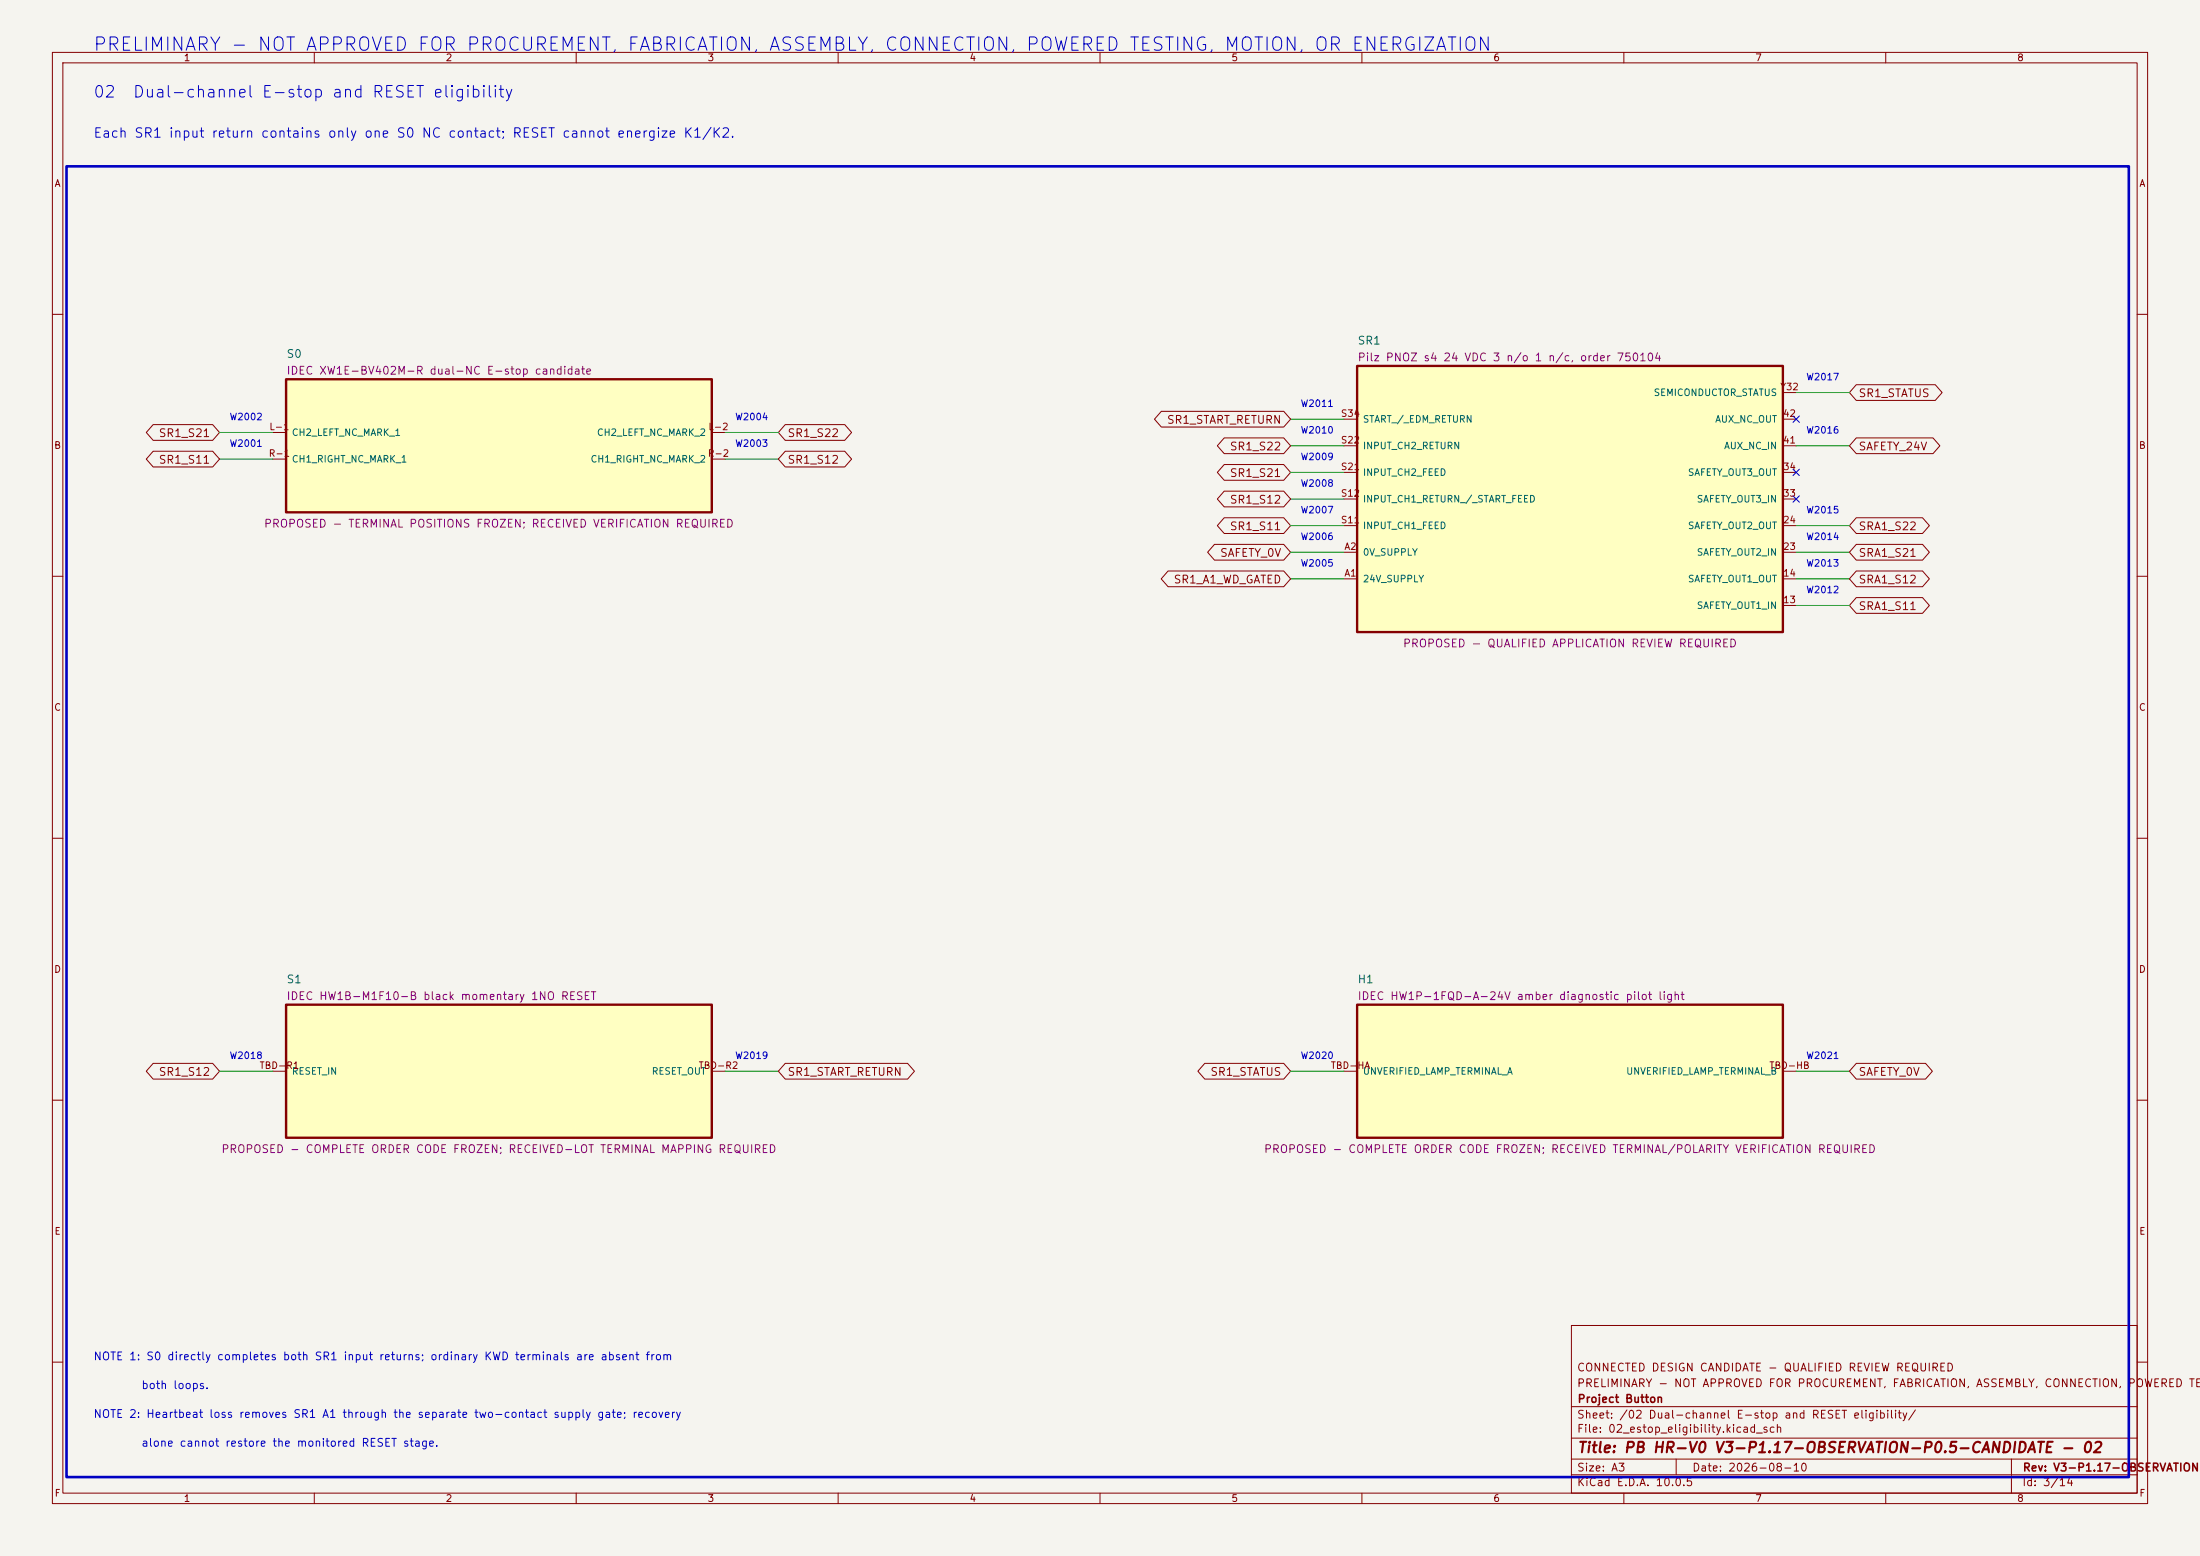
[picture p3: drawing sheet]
(kicad_sch
 (version 20250114) (generator "eeschema") (generator_version "10.0") (paper "A3")
 (title_block (title "PB HR-V0 V3-P1.17-OBSERVATION-P0.5-CANDIDATE - 02") (date "2026-08-10") (rev "V3-P1.17-OBSERVATION-P0.5-CANDIDATE")
  (company "Project Button") (comment 1 "PRELIMINARY - NOT APPROVED FOR PROCUREMENT, FABRICATION, ASSEMBLY, CONNECTION, POWERED TESTING, MOTION, OR ENERGIZATION") (comment 2 "CONNECTED DESIGN CANDIDATE - QUALIFIED REVIEW REQUIRED"))
 (lib_symbols (symbol "PBV3:S0"
   (pin_names (offset 1.016)) (exclude_from_sim no) (in_bom yes) (on_board yes)
   (property "Reference" "S0" (at -40.64 -16.70 0) (effects (font (size 1.50 1.50)) (justify left bottom)))
   (property "Value" "IDEC XW1E-BV402M-R dual-NC E-stop candidate" (at 0.00 0.00 0) (effects (font (size 1.50 1.50)) (hide yes)))
   (property "Footprint" "" (at 0.00 0.00 0) (effects (font (size 1.50 1.50)) (hide yes)))
   (property "Datasheet" "https://www.idec.com/en-us/switches-indicator-lights/switches-pushbuttons/emergency-stop-switches/xw-22mm-estop/xw1e-bv402m-r" (at 0.00 0.00 0) (effects (font (size 1.50 1.50)) (hide yes)))
   (property "Description" "Candidate is documented as 40 mm mushroom, turn/pull reset, 2NC, screw terminal and terminal cover. With TOP up in the manufacturer bottom view, project channel 1 is the right NC pair marked 1-2 and channel 2 is the left NC pair marked 1-2. R-/L- prefixes are project-unique KiCad designators, not extra manufacturer markings. Verify orientation, markings and both positively opening NC channels on the received device before wiring." (at 0.00 0.00 0) (effects (font (size 1.50 1.50)) (hide yes)))
   (property "Status" "PROPOSED - TERMINAL POSITIONS FROZEN; RECEIVED VERIFICATION REQUIRED" (at 0.00 15.70 0) (effects (font (size 1.50 1.50)) (justify bottom)))
   (property "Evidence" "IDEC XW product page plus XW-Indicator-Datasheet terminal arrangement, rechecked 2026-08-06; exact received device still requires bottom-view and continuity verification." (at 0.00 0.00 0) (effects (font (size 1.50 1.50)) (hide yes)))
   (property "Display" "IDEC XW1E-BV402M-R dual-NC E-stop candidate" (at -40.64 -13.50 0) (effects (font (size 1.50 1.50)) (justify left bottom)))
   (symbol "S0_0_1"
    (rectangle (start -40.64 -12.70) (end 40.64 12.70) (stroke (width 0.45) (type solid)) (fill (type background))))
   (symbol "S0_1_1" (pin passive line (at -43.18 -2.54 0) (length 2.54) (name "CH1 RIGHT NC MARK 1" (effects (font (size 1.27 1.27)))) (number "R-1" (effects (font (size 1.27 1.27))))) (pin passive line (at -43.18 2.54 0) (length 2.54) (name "CH2 LEFT NC MARK 1" (effects (font (size 1.27 1.27)))) (number "L-1" (effects (font (size 1.27 1.27))))) (pin passive line (at 43.18 -2.54 180) (length 2.54) (name "CH1 RIGHT NC MARK 2" (effects (font (size 1.27 1.27)))) (number "R-2" (effects (font (size 1.27 1.27))))) (pin passive line (at 43.18 2.54 180) (length 2.54) (name "CH2 LEFT NC MARK 2" (effects (font (size 1.27 1.27)))) (number "L-2" (effects (font (size 1.27 1.27))))))
   (embedded_fonts no))
(symbol "PBV3:SR1"
   (pin_names (offset 1.016)) (exclude_from_sim no) (in_bom yes) (on_board yes)
   (property "Reference" "SR1" (at -40.64 -29.40 0) (effects (font (size 1.50 1.50)) (justify left bottom)))
   (property "Value" "Pilz PNOZ s4 24 VDC 3 n/o 1 n/c, order 750104" (at 0.00 0.00 0) (effects (font (size 1.50 1.50)) (hide yes)))
   (property "Footprint" "" (at 0.00 0.00 0) (effects (font (size 1.50 1.50)) (hide yes)))
   (property "Datasheet" "https://www.pilz.com/en-INT/eshop/product/750104" (at 0.00 0.00 0) (effects (font (size 1.50 1.50)) (hide yes)))
   (property "Description" "First-stage E-stop eligibility relay. Mode: short-cross detection plus monitored start on falling edge; seal and inspect selector with power removed." (at 0.00 0.00 0) (effects (font (size 1.50 1.50)) (hide yes)))
   (property "Status" "PROPOSED - QUALIFIED APPLICATION REVIEW REQUIRED" (at 0.00 28.40 0) (effects (font (size 1.50 1.50)) (justify bottom)))
   (property "Evidence" "Pilz operating manual 21396-EN-23; PDF metadata 2026-06-17; portal file 2026-06-22; SHA-256 4B6E4768CEFAEDAF54F006347D32A8A04964B59A16F3616D8AC43698D3626BB4; terminals and timing rechecked 2026-08-08." (at 0.00 0.00 0) (effects (font (size 1.50 1.50)) (hide yes)))
   (property "Display" "Pilz PNOZ s4 24 VDC 3 n/o 1 n/c, order 750104" (at -40.64 -26.20 0) (effects (font (size 1.50 1.50)) (justify left bottom)))
   (symbol "SR1_0_1"
    (rectangle (start -40.64 -25.40) (end 40.64 25.40) (stroke (width 0.45) (type solid)) (fill (type background))))
   (symbol "SR1_1_1" (pin passive line (at -43.18 -15.24 0) (length 2.54) (name "24V SUPPLY" (effects (font (size 1.27 1.27)))) (number "A1" (effects (font (size 1.27 1.27))))) (pin passive line (at -43.18 -10.16 0) (length 2.54) (name "0V SUPPLY" (effects (font (size 1.27 1.27)))) (number "A2" (effects (font (size 1.27 1.27))))) (pin passive line (at -43.18 -5.08 0) (length 2.54) (name "INPUT CH1 FEED" (effects (font (size 1.27 1.27)))) (number "S11" (effects (font (size 1.27 1.27))))) (pin passive line (at -43.18 0.00 0) (length 2.54) (name "INPUT CH1 RETURN / START FEED" (effects (font (size 1.27 1.27)))) (number "S12" (effects (font (size 1.27 1.27))))) (pin passive line (at -43.18 5.08 0) (length 2.54) (name "INPUT CH2 FEED" (effects (font (size 1.27 1.27)))) (number "S21" (effects (font (size 1.27 1.27))))) (pin passive line (at -43.18 10.16 0) (length 2.54) (name "INPUT CH2 RETURN" (effects (font (size 1.27 1.27)))) (number "S22" (effects (font (size 1.27 1.27))))) (pin passive line (at -43.18 15.24 0) (length 2.54) (name "START / EDM RETURN" (effects (font (size 1.27 1.27)))) (number "S34" (effects (font (size 1.27 1.27))))) (pin passive line (at 43.18 -20.32 180) (length 2.54) (name "SAFETY OUT1 IN" (effects (font (size 1.27 1.27)))) (number "13" (effects (font (size 1.27 1.27))))) (pin passive line (at 43.18 -15.24 180) (length 2.54) (name "SAFETY OUT1 OUT" (effects (font (size 1.27 1.27)))) (number "14" (effects (font (size 1.27 1.27))))) (pin passive line (at 43.18 -10.16 180) (length 2.54) (name "SAFETY OUT2 IN" (effects (font (size 1.27 1.27)))) (number "23" (effects (font (size 1.27 1.27))))) (pin passive line (at 43.18 -5.08 180) (length 2.54) (name "SAFETY OUT2 OUT" (effects (font (size 1.27 1.27)))) (number "24" (effects (font (size 1.27 1.27))))) (pin passive line (at 43.18 0.00 180) (length 2.54) (name "SAFETY OUT3 IN" (effects (font (size 1.27 1.27)))) (number "33" (effects (font (size 1.27 1.27))))) (pin passive line (at 43.18 5.08 180) (length 2.54) (name "SAFETY OUT3 OUT" (effects (font (size 1.27 1.27)))) (number "34" (effects (font (size 1.27 1.27))))) (pin passive line (at 43.18 10.16 180) (length 2.54) (name "AUX NC IN" (effects (font (size 1.27 1.27)))) (number "41" (effects (font (size 1.27 1.27))))) (pin passive line (at 43.18 15.24 180) (length 2.54) (name "AUX NC OUT" (effects (font (size 1.27 1.27)))) (number "42" (effects (font (size 1.27 1.27))))) (pin passive line (at 43.18 20.32 180) (length 2.54) (name "SEMICONDUCTOR STATUS" (effects (font (size 1.27 1.27)))) (number "Y32" (effects (font (size 1.27 1.27))))))
   (embedded_fonts no))
(symbol "PBV3:S1"
   (pin_names (offset 1.016)) (exclude_from_sim no) (in_bom yes) (on_board yes)
   (property "Reference" "S1" (at -40.64 -16.70 0) (effects (font (size 1.50 1.50)) (justify left bottom)))
   (property "Value" "IDEC HW1B-M1F10-B black momentary 1NO RESET" (at 0.00 0.00 0) (effects (font (size 1.50 1.50)) (hide yes)))
   (property "Footprint" "" (at 0.00 0.00 0) (effects (font (size 1.50 1.50)) (hide yes)))
   (property "Datasheet" "https://www.idec.com/en-us/switches-indicator-lights/switches-pushbuttons/pushbuttons-pilot-lights/hw-22mm-heavy-duty/hw1b-m1f10-b" (at 0.00 0.00 0) (effects (font (size 1.50 1.50)) (hide yes)))
   (property "Description" "Exact black flush momentary 1NO screw-terminal complete assembly is frozen for RESET. IDEC states that old and redesigned HW assemblies can ship under the same complete order code during the transition that began 2026-06-15, and the live product-page BOM returned no component detail on 2026-08-07. Do not copy legacy or push-in terminal numbers. The panel shall carry the explicit RESET legend and remain outside the swept envelope. Record the received design, underside orientation, molded terminal marks and released/pressed continuity before replacing either TBD terminal." (at 0.00 0.00 0) (effects (font (size 1.50 1.50)) (hide yes)))
   (property "Status" "PROPOSED - COMPLETE ORDER CODE FROZEN; RECEIVED-LOT TERMINAL MAPPING REQUIRED" (at 0.00 15.70 0) (effects (font (size 1.50 1.50)) (justify bottom)))
   (property "Evidence" "IDEC US product page and HW Series Catalog_Screw dated 2026-07-23 plus IDEC HW specification-change notice dated 2026-07-14; live page/BOM rechecked 2026-08-07." (at 0.00 0.00 0) (effects (font (size 1.50 1.50)) (hide yes)))
   (property "Display" "IDEC HW1B-M1F10-B black momentary 1NO RESET" (at -40.64 -13.50 0) (effects (font (size 1.50 1.50)) (justify left bottom)))
   (symbol "S1_0_1"
    (rectangle (start -40.64 -12.70) (end 40.64 12.70) (stroke (width 0.45) (type solid)) (fill (type background))))
   (symbol "S1_1_1" (pin passive line (at -43.18 0.00 0) (length 2.54) (name "RESET IN" (effects (font (size 1.27 1.27)))) (number "TBD-R1" (effects (font (size 1.27 1.27))))) (pin passive line (at 43.18 0.00 180) (length 2.54) (name "RESET OUT" (effects (font (size 1.27 1.27)))) (number "TBD-R2" (effects (font (size 1.27 1.27))))))
   (embedded_fonts no))
(symbol "PBV3:H1"
   (pin_names (offset 1.016)) (exclude_from_sim no) (in_bom yes) (on_board yes)
   (property "Reference" "H1" (at -40.64 -16.70 0) (effects (font (size 1.50 1.50)) (justify left bottom)))
   (property "Value" "IDEC HW1P-1FQD-A-24V amber diagnostic pilot light" (at 0.00 0.00 0) (effects (font (size 1.50 1.50)) (hide yes)))
   (property "Footprint" "" (at 0.00 0.00 0) (effects (font (size 1.50 1.50)) (hide yes)))
   (property "Datasheet" "https://www.idec.com/en-us/switches-indicator-lights/switches-pushbuttons/22mm-25mm-30mm-switches/hw-22mm-heavy-duty/hw1p-1fqd-a-24v" (at 0.00 0.00 0) (effects (font (size 1.50 1.50)) (hide yes)))
   (property "Description" "Exact amber round flush 22 mm pilot-light complete assembly is frozen. The current IDEC page identifies a black plastic bezel, screw terminals and 24 VAC/DC illumination, but no received terminal marking, orientation, internal circuit or polarity result is recorded. TBD-HA/TBD-HB are project placeholders, not manufacturer markings. Label H1 RESET STAGE READY - DIAGNOSTIC ONLY / NO MOTION AUTHORITY. Do not call it SAFE or ARMED and assign no safety credit. Execute docs/hr-v0-h1-receiving-p0.1.md before replacing placeholders or wiring the lamp." (at 0.00 0.00 0) (effects (font (size 1.50 1.50)) (hide yes)))
   (property "Status" "PROPOSED - COMPLETE ORDER CODE FROZEN; RECEIVED TERMINAL/POLARITY VERIFICATION REQUIRED" (at 0.00 15.70 0) (effects (font (size 1.50 1.50)) (justify bottom)))
   (property "Evidence" "IDEC USA current product page and HW Series Catalog_Screw dated 2026-07-23; product page rechecked 2026-08-07. Received terminal identity, internal circuit, polarity/current, brightness and legend acceptance remain open." (at 0.00 0.00 0) (effects (font (size 1.50 1.50)) (hide yes)))
   (property "Display" "IDEC HW1P-1FQD-A-24V amber diagnostic pilot light" (at -40.64 -13.50 0) (effects (font (size 1.50 1.50)) (justify left bottom)))
   (symbol "H1_0_1"
    (rectangle (start -40.64 -12.70) (end 40.64 12.70) (stroke (width 0.45) (type solid)) (fill (type background))))
   (symbol "H1_1_1" (pin passive line (at -43.18 0.00 0) (length 2.54) (name "UNVERIFIED LAMP TERMINAL A" (effects (font (size 1.27 1.27)))) (number "TBD-HA" (effects (font (size 1.27 1.27))))) (pin passive line (at 43.18 0.00 180) (length 2.54) (name "UNVERIFIED LAMP TERMINAL B" (effects (font (size 1.27 1.27)))) (number "TBD-HB" (effects (font (size 1.27 1.27))))))
   (embedded_fonts no)))
 (text "PRELIMINARY - NOT APPROVED FOR PROCUREMENT, FABRICATION, ASSEMBLY, CONNECTION, POWERED TESTING, MOTION, OR ENERGIZATION" (exclude_from_sim no) (at 17.78 10.16 0) (effects (font (size 2.54 2.54)) (justify left bottom))) (text "02  Dual-channel E-stop and RESET eligibility" (exclude_from_sim no) (at 17.78 19.05 0) (effects (font (size 2.20 2.20)) (justify left bottom))) (text "Each SR1 input return contains only one S0 NC contact; RESET cannot energize K1/K2." (exclude_from_sim no) (at 17.78 26.67 0) (effects (font (size 1.80 1.80)) (justify left bottom))) (rectangle (start 12.70 31.75) (end 406.40 281.94) (stroke (width 0.50) (type solid)) (fill (type none))) (wire (pts (xy 52.07 87.63) (xy 41.91 87.63)) (stroke (width 0) (type default)))
(global_label "SR1_S11" (shape bidirectional) (at 41.91 87.63 180) (fields_autoplaced yes) (effects (font (size 1.50 1.50)) (justify right))
    (property "Intersheetrefs" "${INTERSHEET_REFS}" (at 41.91 90.17 0) (effects (font (size 1.27 1.27)) (hide yes))))
(text "W2001" (exclude_from_sim no) (at 46.99 85.63 0) (effects (font (size 1.27 1.27)) (justify bottom)))
(wire (pts (xy 52.07 82.55) (xy 41.91 82.55)) (stroke (width 0) (type default)))
(global_label "SR1_S21" (shape bidirectional) (at 41.91 82.55 180) (fields_autoplaced yes) (effects (font (size 1.50 1.50)) (justify right))
    (property "Intersheetrefs" "${INTERSHEET_REFS}" (at 41.91 85.09 0) (effects (font (size 1.27 1.27)) (hide yes))))
(text "W2002" (exclude_from_sim no) (at 46.99 80.55 0) (effects (font (size 1.27 1.27)) (justify bottom)))
(wire (pts (xy 138.43 87.63) (xy 148.59 87.63)) (stroke (width 0) (type default)))
(global_label "SR1_S12" (shape bidirectional) (at 148.59 87.63 0) (fields_autoplaced yes) (effects (font (size 1.50 1.50)) (justify left))
    (property "Intersheetrefs" "${INTERSHEET_REFS}" (at 148.59 90.17 0) (effects (font (size 1.27 1.27)) (hide yes))))
(text "W2003" (exclude_from_sim no) (at 143.51 85.63 0) (effects (font (size 1.27 1.27)) (justify bottom)))
(wire (pts (xy 138.43 82.55) (xy 148.59 82.55)) (stroke (width 0) (type default)))
(global_label "SR1_S22" (shape bidirectional) (at 148.59 82.55 0) (fields_autoplaced yes) (effects (font (size 1.50 1.50)) (justify left))
    (property "Intersheetrefs" "${INTERSHEET_REFS}" (at 148.59 85.09 0) (effects (font (size 1.27 1.27)) (hide yes))))
(text "W2004" (exclude_from_sim no) (at 143.51 80.55 0) (effects (font (size 1.27 1.27)) (justify bottom))) (wire (pts (xy 256.54 110.49) (xy 246.38 110.49)) (stroke (width 0) (type default)))
(global_label "SR1_A1_WD_GATED" (shape bidirectional) (at 246.38 110.49 180) (fields_autoplaced yes) (effects (font (size 1.50 1.50)) (justify right))
    (property "Intersheetrefs" "${INTERSHEET_REFS}" (at 246.38 113.03 0) (effects (font (size 1.27 1.27)) (hide yes))))
(text "W2005" (exclude_from_sim no) (at 251.46 108.49 0) (effects (font (size 1.27 1.27)) (justify bottom)))
(wire (pts (xy 256.54 105.41) (xy 246.38 105.41)) (stroke (width 0) (type default)))
(global_label "SAFETY_0V" (shape bidirectional) (at 246.38 105.41 180) (fields_autoplaced yes) (effects (font (size 1.50 1.50)) (justify right))
    (property "Intersheetrefs" "${INTERSHEET_REFS}" (at 246.38 107.95 0) (effects (font (size 1.27 1.27)) (hide yes))))
(text "W2006" (exclude_from_sim no) (at 251.46 103.41 0) (effects (font (size 1.27 1.27)) (justify bottom)))
(wire (pts (xy 256.54 100.33) (xy 246.38 100.33)) (stroke (width 0) (type default)))
(global_label "SR1_S11" (shape bidirectional) (at 246.38 100.33 180) (fields_autoplaced yes) (effects (font (size 1.50 1.50)) (justify right))
    (property "Intersheetrefs" "${INTERSHEET_REFS}" (at 246.38 102.87 0) (effects (font (size 1.27 1.27)) (hide yes))))
(text "W2007" (exclude_from_sim no) (at 251.46 98.33 0) (effects (font (size 1.27 1.27)) (justify bottom)))
(wire (pts (xy 256.54 95.25) (xy 246.38 95.25)) (stroke (width 0) (type default)))
(global_label "SR1_S12" (shape bidirectional) (at 246.38 95.25 180) (fields_autoplaced yes) (effects (font (size 1.50 1.50)) (justify right))
    (property "Intersheetrefs" "${INTERSHEET_REFS}" (at 246.38 97.79 0) (effects (font (size 1.27 1.27)) (hide yes))))
(text "W2008" (exclude_from_sim no) (at 251.46 93.25 0) (effects (font (size 1.27 1.27)) (justify bottom)))
(wire (pts (xy 256.54 90.17) (xy 246.38 90.17)) (stroke (width 0) (type default)))
(global_label "SR1_S21" (shape bidirectional) (at 246.38 90.17 180) (fields_autoplaced yes) (effects (font (size 1.50 1.50)) (justify right))
    (property "Intersheetrefs" "${INTERSHEET_REFS}" (at 246.38 92.71 0) (effects (font (size 1.27 1.27)) (hide yes))))
(text "W2009" (exclude_from_sim no) (at 251.46 88.17 0) (effects (font (size 1.27 1.27)) (justify bottom)))
(wire (pts (xy 256.54 85.09) (xy 246.38 85.09)) (stroke (width 0) (type default)))
(global_label "SR1_S22" (shape bidirectional) (at 246.38 85.09 180) (fields_autoplaced yes) (effects (font (size 1.50 1.50)) (justify right))
    (property "Intersheetrefs" "${INTERSHEET_REFS}" (at 246.38 87.63 0) (effects (font (size 1.27 1.27)) (hide yes))))
(text "W2010" (exclude_from_sim no) (at 251.46 83.09 0) (effects (font (size 1.27 1.27)) (justify bottom)))
(wire (pts (xy 256.54 80.01) (xy 246.38 80.01)) (stroke (width 0) (type default)))
(global_label "SR1_START_RETURN" (shape bidirectional) (at 246.38 80.01 180) (fields_autoplaced yes) (effects (font (size 1.50 1.50)) (justify right))
    (property "Intersheetrefs" "${INTERSHEET_REFS}" (at 246.38 82.55 0) (effects (font (size 1.27 1.27)) (hide yes))))
(text "W2011" (exclude_from_sim no) (at 251.46 78.01 0) (effects (font (size 1.27 1.27)) (justify bottom)))
(wire (pts (xy 342.90 115.57) (xy 353.06 115.57)) (stroke (width 0) (type default)))
(global_label "SRA1_S11" (shape bidirectional) (at 353.06 115.57 0) (fields_autoplaced yes) (effects (font (size 1.50 1.50)) (justify left))
    (property "Intersheetrefs" "${INTERSHEET_REFS}" (at 353.06 118.11 0) (effects (font (size 1.27 1.27)) (hide yes))))
(text "W2012" (exclude_from_sim no) (at 347.98 113.57 0) (effects (font (size 1.27 1.27)) (justify bottom)))
(wire (pts (xy 342.90 110.49) (xy 353.06 110.49)) (stroke (width 0) (type default)))
(global_label "SRA1_S12" (shape bidirectional) (at 353.06 110.49 0) (fields_autoplaced yes) (effects (font (size 1.50 1.50)) (justify left))
    (property "Intersheetrefs" "${INTERSHEET_REFS}" (at 353.06 113.03 0) (effects (font (size 1.27 1.27)) (hide yes))))
(text "W2013" (exclude_from_sim no) (at 347.98 108.49 0) (effects (font (size 1.27 1.27)) (justify bottom)))
(wire (pts (xy 342.90 105.41) (xy 353.06 105.41)) (stroke (width 0) (type default)))
(global_label "SRA1_S21" (shape bidirectional) (at 353.06 105.41 0) (fields_autoplaced yes) (effects (font (size 1.50 1.50)) (justify left))
    (property "Intersheetrefs" "${INTERSHEET_REFS}" (at 353.06 107.95 0) (effects (font (size 1.27 1.27)) (hide yes))))
(text "W2014" (exclude_from_sim no) (at 347.98 103.41 0) (effects (font (size 1.27 1.27)) (justify bottom)))
(wire (pts (xy 342.90 100.33) (xy 353.06 100.33)) (stroke (width 0) (type default)))
(global_label "SRA1_S22" (shape bidirectional) (at 353.06 100.33 0) (fields_autoplaced yes) (effects (font (size 1.50 1.50)) (justify left))
    (property "Intersheetrefs" "${INTERSHEET_REFS}" (at 353.06 102.87 0) (effects (font (size 1.27 1.27)) (hide yes))))
(text "W2015" (exclude_from_sim no) (at 347.98 98.33 0) (effects (font (size 1.27 1.27)) (justify bottom)))
(no_connect (at 342.90 95.25))
(no_connect (at 342.90 90.17))
(wire (pts (xy 342.90 85.09) (xy 353.06 85.09)) (stroke (width 0) (type default)))
(global_label "SAFETY_24V" (shape bidirectional) (at 353.06 85.09 0) (fields_autoplaced yes) (effects (font (size 1.50 1.50)) (justify left))
    (property "Intersheetrefs" "${INTERSHEET_REFS}" (at 353.06 87.63 0) (effects (font (size 1.27 1.27)) (hide yes))))
(text "W2016" (exclude_from_sim no) (at 347.98 83.09 0) (effects (font (size 1.27 1.27)) (justify bottom)))
(no_connect (at 342.90 80.01))
(wire (pts (xy 342.90 74.93) (xy 353.06 74.93)) (stroke (width 0) (type default)))
(global_label "SR1_STATUS" (shape bidirectional) (at 353.06 74.93 0) (fields_autoplaced yes) (effects (font (size 1.50 1.50)) (justify left))
    (property "Intersheetrefs" "${INTERSHEET_REFS}" (at 353.06 77.47 0) (effects (font (size 1.27 1.27)) (hide yes))))
(text "W2017" (exclude_from_sim no) (at 347.98 72.93 0) (effects (font (size 1.27 1.27)) (justify bottom))) (wire (pts (xy 52.07 204.47) (xy 41.91 204.47)) (stroke (width 0) (type default)))
(global_label "SR1_S12" (shape bidirectional) (at 41.91 204.47 180) (fields_autoplaced yes) (effects (font (size 1.50 1.50)) (justify right))
    (property "Intersheetrefs" "${INTERSHEET_REFS}" (at 41.91 207.01 0) (effects (font (size 1.27 1.27)) (hide yes))))
(text "W2018" (exclude_from_sim no) (at 46.99 202.47 0) (effects (font (size 1.27 1.27)) (justify bottom)))
(wire (pts (xy 138.43 204.47) (xy 148.59 204.47)) (stroke (width 0) (type default)))
(global_label "SR1_START_RETURN" (shape bidirectional) (at 148.59 204.47 0) (fields_autoplaced yes) (effects (font (size 1.50 1.50)) (justify left))
    (property "Intersheetrefs" "${INTERSHEET_REFS}" (at 148.59 207.01 0) (effects (font (size 1.27 1.27)) (hide yes))))
(text "W2019" (exclude_from_sim no) (at 143.51 202.47 0) (effects (font (size 1.27 1.27)) (justify bottom))) (wire (pts (xy 256.54 204.47) (xy 246.38 204.47)) (stroke (width 0) (type default)))
(global_label "SR1_STATUS" (shape bidirectional) (at 246.38 204.47 180) (fields_autoplaced yes) (effects (font (size 1.50 1.50)) (justify right))
    (property "Intersheetrefs" "${INTERSHEET_REFS}" (at 246.38 207.01 0) (effects (font (size 1.27 1.27)) (hide yes))))
(text "W2020" (exclude_from_sim no) (at 251.46 202.47 0) (effects (font (size 1.27 1.27)) (justify bottom)))
(wire (pts (xy 342.90 204.47) (xy 353.06 204.47)) (stroke (width 0) (type default)))
(global_label "SAFETY_0V" (shape bidirectional) (at 353.06 204.47 0) (fields_autoplaced yes) (effects (font (size 1.50 1.50)) (justify left))
    (property "Intersheetrefs" "${INTERSHEET_REFS}" (at 353.06 207.01 0) (effects (font (size 1.27 1.27)) (hide yes))))
(text "W2021" (exclude_from_sim no) (at 347.98 202.47 0) (effects (font (size 1.27 1.27)) (justify bottom))) (text "NOTE 1: S0 directly completes both SR1 input returns; ordinary KWD terminals are absent from" (exclude_from_sim no) (at 17.78 260.00 0) (effects (font (size 1.50 1.50)) (justify left bottom))) (text "        both loops." (exclude_from_sim no) (at 17.78 265.50 0) (effects (font (size 1.50 1.50)) (justify left bottom))) (text "NOTE 2: Heartbeat loss removes SR1 A1 through the separate two-contact supply gate; recovery" (exclude_from_sim no) (at 17.78 271.00 0) (effects (font (size 1.50 1.50)) (justify left bottom))) (text "        alone cannot restore the monitored RESET stage." (exclude_from_sim no) (at 17.78 276.50 0) (effects (font (size 1.50 1.50)) (justify left bottom)))
 (symbol
   (lib_id "PBV3:S0") (at 95.25 85.09 0) (unit 1) (exclude_from_sim no) (in_bom yes) (on_board yes) (dnp no)
   (property "Reference" "S0" (at 54.61 68.39 0) (effects (font (size 1.50 1.50)) (justify left bottom)))
   (property "Value" "IDEC XW1E-BV402M-R dual-NC E-stop candidate" (at 95.25 85.09 0) (effects (font (size 1.50 1.50)) (hide yes)))
   (property "Footprint" "" (at 95.25 85.09 0) (effects (font (size 1.50 1.50)) (hide yes)))
   (property "Datasheet" "https://www.idec.com/en-us/switches-indicator-lights/switches-pushbuttons/emergency-stop-switches/xw-22mm-estop/xw1e-bv402m-r" (at 95.25 85.09 0) (effects (font (size 1.50 1.50)) (hide yes)))
   (property "Description" "Candidate is documented as 40 mm mushroom, turn/pull reset, 2NC, screw terminal and terminal cover. With TOP up in the manufacturer bottom view, project channel 1 is the right NC pair marked 1-2 and channel 2 is the left NC pair marked 1-2. R-/L- prefixes are project-unique KiCad designators, not extra manufacturer markings. Verify orientation, markings and both positively opening NC channels on the received device before wiring." (at 95.25 85.09 0) (effects (font (size 1.50 1.50)) (hide yes)))
   (property "Status" "PROPOSED - TERMINAL POSITIONS FROZEN; RECEIVED VERIFICATION REQUIRED" (at 95.25 100.79 0) (effects (font (size 1.50 1.50)) (justify bottom)))
   (property "Evidence" "IDEC XW product page plus XW-Indicator-Datasheet terminal arrangement, rechecked 2026-08-06; exact received device still requires bottom-view and continuity verification." (at 95.25 85.09 0) (effects (font (size 1.50 1.50)) (hide yes)))
   (property "Display" "IDEC XW1E-BV402M-R dual-NC E-stop candidate" (at 54.61 71.59 0) (effects (font (size 1.50 1.50)) (justify left bottom))) (pin "R-1") (pin "R-2") (pin "L-1") (pin "L-2"))
(symbol
   (lib_id "PBV3:SR1") (at 299.72 95.25 0) (unit 1) (exclude_from_sim no) (in_bom yes) (on_board yes) (dnp no)
   (property "Reference" "SR1" (at 259.08 65.85 0) (effects (font (size 1.50 1.50)) (justify left bottom)))
   (property "Value" "Pilz PNOZ s4 24 VDC 3 n/o 1 n/c, order 750104" (at 299.72 95.25 0) (effects (font (size 1.50 1.50)) (hide yes)))
   (property "Footprint" "" (at 299.72 95.25 0) (effects (font (size 1.50 1.50)) (hide yes)))
   (property "Datasheet" "https://www.pilz.com/en-INT/eshop/product/750104" (at 299.72 95.25 0) (effects (font (size 1.50 1.50)) (hide yes)))
   (property "Description" "First-stage E-stop eligibility relay. Mode: short-cross detection plus monitored start on falling edge; seal and inspect selector with power removed." (at 299.72 95.25 0) (effects (font (size 1.50 1.50)) (hide yes)))
   (property "Status" "PROPOSED - QUALIFIED APPLICATION REVIEW REQUIRED" (at 299.72 123.65 0) (effects (font (size 1.50 1.50)) (justify bottom)))
   (property "Evidence" "Pilz operating manual 21396-EN-23; PDF metadata 2026-06-17; portal file 2026-06-22; SHA-256 4B6E4768CEFAEDAF54F006347D32A8A04964B59A16F3616D8AC43698D3626BB4; terminals and timing rechecked 2026-08-08." (at 299.72 95.25 0) (effects (font (size 1.50 1.50)) (hide yes)))
   (property "Display" "Pilz PNOZ s4 24 VDC 3 n/o 1 n/c, order 750104" (at 259.08 69.05 0) (effects (font (size 1.50 1.50)) (justify left bottom))) (pin "A1") (pin "A2") (pin "S11") (pin "S12") (pin "S21") (pin "S22") (pin "S34") (pin "13") (pin "14") (pin "23") (pin "24") (pin "33") (pin "34") (pin "41") (pin "42") (pin "Y32"))
(symbol
   (lib_id "PBV3:S1") (at 95.25 204.47 0) (unit 1) (exclude_from_sim no) (in_bom yes) (on_board yes) (dnp no)
   (property "Reference" "S1" (at 54.61 187.77 0) (effects (font (size 1.50 1.50)) (justify left bottom)))
   (property "Value" "IDEC HW1B-M1F10-B black momentary 1NO RESET" (at 95.25 204.47 0) (effects (font (size 1.50 1.50)) (hide yes)))
   (property "Footprint" "" (at 95.25 204.47 0) (effects (font (size 1.50 1.50)) (hide yes)))
   (property "Datasheet" "https://www.idec.com/en-us/switches-indicator-lights/switches-pushbuttons/pushbuttons-pilot-lights/hw-22mm-heavy-duty/hw1b-m1f10-b" (at 95.25 204.47 0) (effects (font (size 1.50 1.50)) (hide yes)))
   (property "Description" "Exact black flush momentary 1NO screw-terminal complete assembly is frozen for RESET. IDEC states that old and redesigned HW assemblies can ship under the same complete order code during the transition that began 2026-06-15, and the live product-page BOM returned no component detail on 2026-08-07. Do not copy legacy or push-in terminal numbers. The panel shall carry the explicit RESET legend and remain outside the swept envelope. Record the received design, underside orientation, molded terminal marks and released/pressed continuity before replacing either TBD terminal." (at 95.25 204.47 0) (effects (font (size 1.50 1.50)) (hide yes)))
   (property "Status" "PROPOSED - COMPLETE ORDER CODE FROZEN; RECEIVED-LOT TERMINAL MAPPING REQUIRED" (at 95.25 220.17 0) (effects (font (size 1.50 1.50)) (justify bottom)))
   (property "Evidence" "IDEC US product page and HW Series Catalog_Screw dated 2026-07-23 plus IDEC HW specification-change notice dated 2026-07-14; live page/BOM rechecked 2026-08-07." (at 95.25 204.47 0) (effects (font (size 1.50 1.50)) (hide yes)))
   (property "Display" "IDEC HW1B-M1F10-B black momentary 1NO RESET" (at 54.61 190.97 0) (effects (font (size 1.50 1.50)) (justify left bottom))) (pin "TBD-R1") (pin "TBD-R2"))
(symbol
   (lib_id "PBV3:H1") (at 299.72 204.47 0) (unit 1) (exclude_from_sim no) (in_bom yes) (on_board yes) (dnp no)
   (property "Reference" "H1" (at 259.08 187.77 0) (effects (font (size 1.50 1.50)) (justify left bottom)))
   (property "Value" "IDEC HW1P-1FQD-A-24V amber diagnostic pilot light" (at 299.72 204.47 0) (effects (font (size 1.50 1.50)) (hide yes)))
   (property "Footprint" "" (at 299.72 204.47 0) (effects (font (size 1.50 1.50)) (hide yes)))
   (property "Datasheet" "https://www.idec.com/en-us/switches-indicator-lights/switches-pushbuttons/22mm-25mm-30mm-switches/hw-22mm-heavy-duty/hw1p-1fqd-a-24v" (at 299.72 204.47 0) (effects (font (size 1.50 1.50)) (hide yes)))
   (property "Description" "Exact amber round flush 22 mm pilot-light complete assembly is frozen. The current IDEC page identifies a black plastic bezel, screw terminals and 24 VAC/DC illumination, but no received terminal marking, orientation, internal circuit or polarity result is recorded. TBD-HA/TBD-HB are project placeholders, not manufacturer markings. Label H1 RESET STAGE READY - DIAGNOSTIC ONLY / NO MOTION AUTHORITY. Do not call it SAFE or ARMED and assign no safety credit. Execute docs/hr-v0-h1-receiving-p0.1.md before replacing placeholders or wiring the lamp." (at 299.72 204.47 0) (effects (font (size 1.50 1.50)) (hide yes)))
   (property "Status" "PROPOSED - COMPLETE ORDER CODE FROZEN; RECEIVED TERMINAL/POLARITY VERIFICATION REQUIRED" (at 299.72 220.17 0) (effects (font (size 1.50 1.50)) (justify bottom)))
   (property "Evidence" "IDEC USA current product page and HW Series Catalog_Screw dated 2026-07-23; product page rechecked 2026-08-07. Received terminal identity, internal circuit, polarity/current, brightness and legend acceptance remain open." (at 299.72 204.47 0) (effects (font (size 1.50 1.50)) (hide yes)))
   (property "Display" "IDEC HW1P-1FQD-A-24V amber diagnostic pilot light" (at 259.08 190.97 0) (effects (font (size 1.50 1.50)) (justify left bottom))) (pin "TBD-HA") (pin "TBD-HB"))
 (embedded_fonts no))
